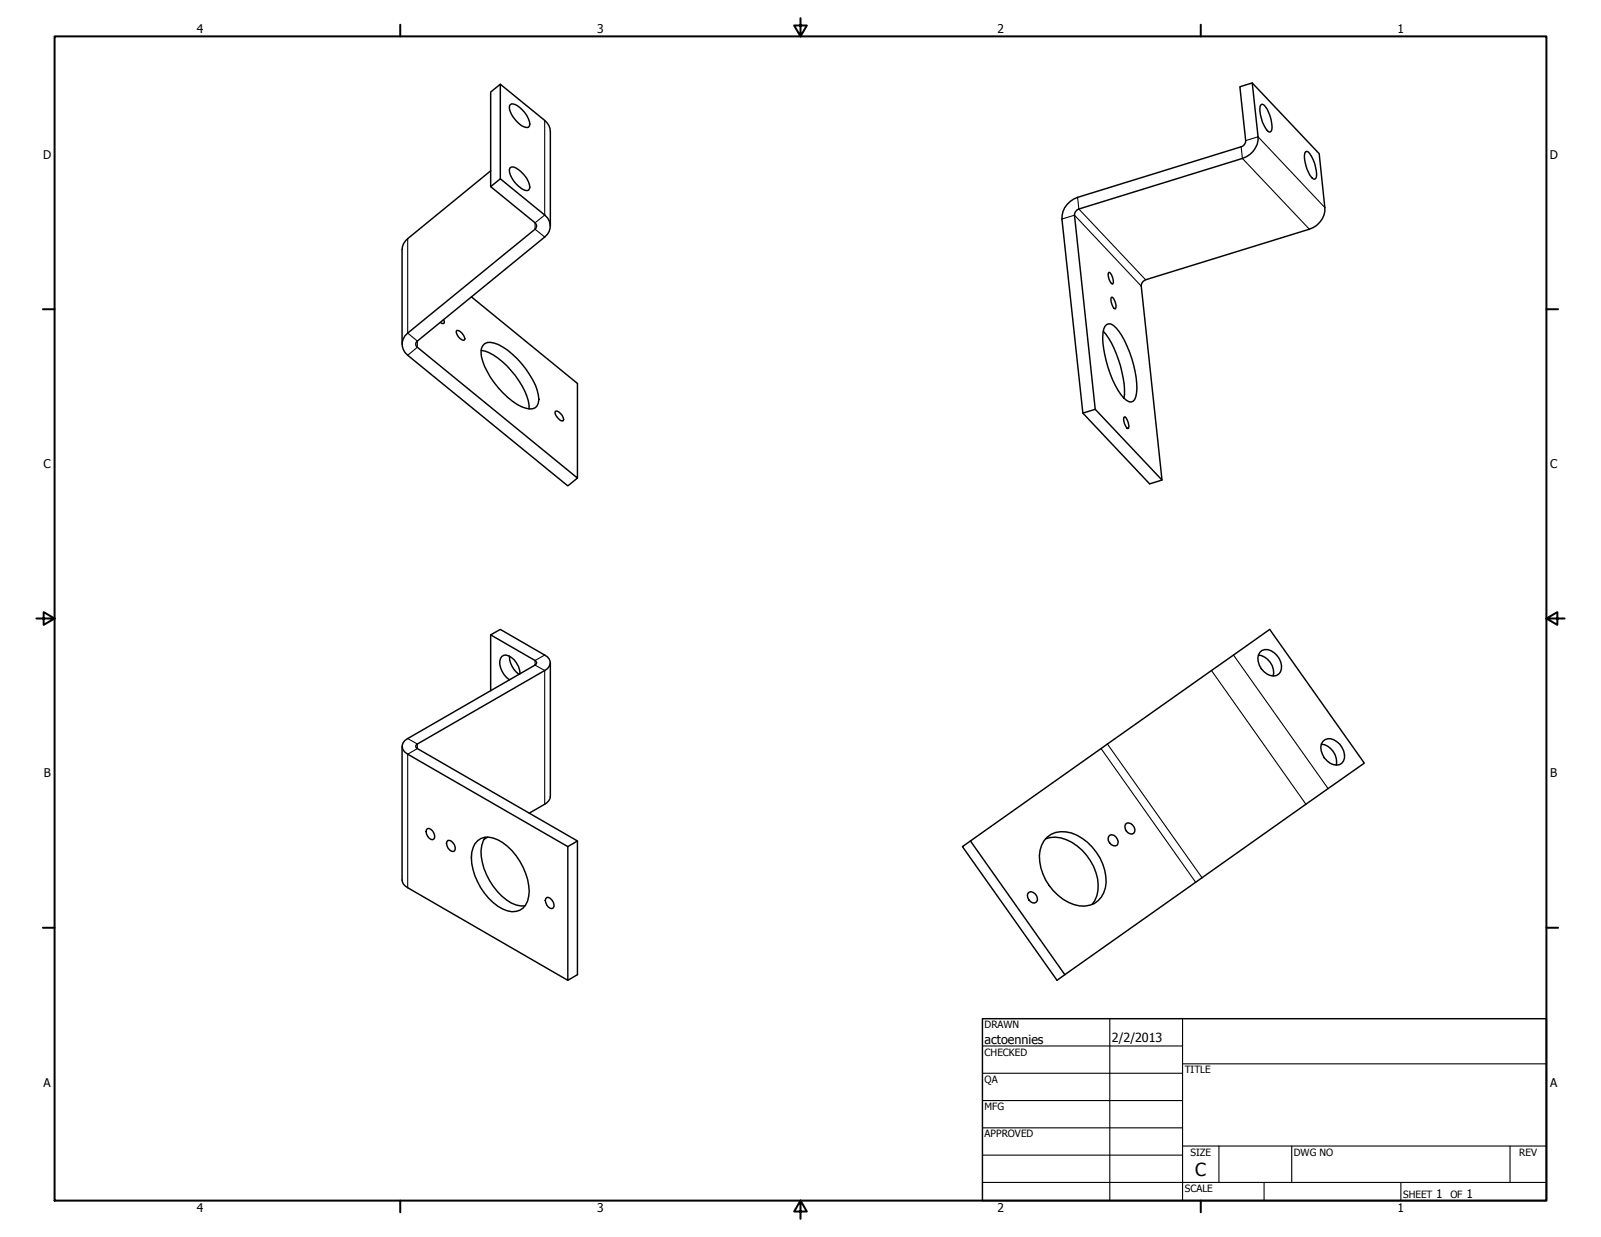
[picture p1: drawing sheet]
<svg xmlns="http://www.w3.org/2000/svg" width="559mm" height="432mm" viewBox="0 0 559 432" stroke-linecap="round" stroke-linejoin="round" font-family="sans-serif">
<!-- layer: Visible (ANSI) -->
<g fill="none" stroke="#000" stroke-width=".51">
<path d="M174.6 29.4l-3.3 2.7v33.1M178.1 36.6a2.47 2.47 0 0 1 3 .7 8.1 8.1 0 0 1 3.7 6.7 1.85 1.85 0 0 1-2.7-.1 9.5 9.5 0 0 1-4.3-6.8zM437.1 29l23.3 24.7 2 18.8M440.2 36.5l.4-.1a7.9 7.9 0 0 1 3.1 5.4 4.5 4.5 0 0 1-.4 4.3 3.2 3.2 0 0 1-2.1-2.3l-1-2.5a6.2 6.2 0 0 1 0-4.8zM171.3 59.6l-29 23.7M178.1 58.5a2.41 2.41 0 0 1 3 .8 7.9 7.9 0 0 1 3.7 6.7l-.4 .4a6 6 0 0 1-5.1-3.3 5 5 0 0 1-1.2-4.6zM190.1 42l-15.5-12.6v33M433.2 51.2l-57.1 17.7a7.8 7.8 0 0 0-5.5 7.6l7.4 67.7 4.3-1.3M433.6 55.3l-57 17.7M439.1 47.8l-2-18.8-4.3 1.3 2 18.8M455.7 53l.5-.2a9.4 9.4 0 0 1 3.2 6.8 2.45 2.45 0 0 1-.5 2.9 3.2 3.2 0 0 1-2.1-2.2l-1-2.5a6.4 6.4 0 0 1-.1-4.8zM190.1 75.1l-15.5-12.7-3.3 2.8 15.5 12.6"/>
<path d="M375 75.1l7.3 67.8 23.3 24.7M186.8 80l-44.5 36.3a4.8 4.8 0 0 0 0 7.7l55.9 45.6 3.3-2.7M190.1 82.7l-44.4 36.4M387 95.1a3.7 3.7 0 0 1 1.5 3.9l-.3 .2-.3-.3-.7-1.2a2.73 2.73 0 0 1-.2-2.6zM398.3 99.9l7.3 67.7-4.3 1.3-23.3-24.7M457 80l-57.1 17.7M154.8 111.6l.3 1.1-.4 .3-.5-.1-.5-.4M159.3 115.6l.2-.3a3.3 3.3 0 0 1 2.6 3.4 3 3 0 0 1-2.8-3.1zM164.5 103.6l37 30.3v33l-55.8-45.7M385.1 115.6a36.6 36.6 0 0 1 7.4 20.4l-.2 3.1M385.7 113.9a1.86 1.86 0 0 1 2.9-.3 29.6 29.6 0 0 1 7.6 16.1 16.4 16.4 0 0 1-.2 9.7 1.77 1.77 0 0 1-2.9 .3 27.5 27.5 0 0 1-7-13.8l-.5-2.2a15.3 15.3 0 0 1 .1-9.8zM387.9 103.8a1.97 1.97 0 0 1 1.4 1.9 1.84 1.84 0 0 1-.1 2.1 4.1 4.1 0 0 1-1.3-4z"/>
<path d="M168 122.3a17.9 17.9 0 0 1 10.4 7 21.3 21.3 0 0 1 6.3 13.4M169.1 120a4.9 4.9 0 0 1 4.8 .3 30.2 30.2 0 0 1 13.6 16 5.6 5.6 0 0 1-.6 6 5.2 5.2 0 0 1-4.8-.3 29.2 29.2 0 0 1-14.1-17.6 4.1 4.1 0 0 1 1.1-4.4zM193.7 143.8l.3-.3a3.1 3.1 0 0 1 2.6 3.4 3.2 3.2 0 0 1-2.9-3.1zM392.4 145.5a2.06 2.06 0 0 1 1.4 1.9 1.59 1.59 0 0 1-.2 2.2l-1-1.5a2.63 2.63 0 0 1-.2-2.6zM171.3 221.6v19.5M177.8 229a8 8 0 0 0 3.4 6.4M181.5 235.1a7.4 7.4 0 0 0-4.8-6.4 2.06 2.06 0 0 0-2.3 2.1 7.8 7.8 0 0 0 3.4 6.5M186.8 232.2l-44.5 25.6M190.1 228.7l-15.5-9-3.3 1.9 15.5 9M190.1 234.1l-44.4 25.6M422.8 234.1l-36.3 25.6M430.5 228.7l12.7-9 33 46.7-12.7 8.9"/>
<path d="M439.2 228.7a6.2 6.2 0 0 1 5.2 7.3M439.7 227.7a3.3 3.3 0 0 1 5 .1 5.8 5.8 0 0 1 2.2 6.8 3.6 3.6 0 0 1-5.8-.2 5.4 5.4 0 0 1-1.4-6.7zM461.2 259.8a6.3 6.3 0 0 1 5.2 7.3M461.7 258.8a3.4 3.4 0 0 1 5 .2 5.8 5.8 0 0 1 2.2 6.7 3.5 3.5 0 0 1-5.7-.1 5.3 5.3 0 0 1-1.5-6.8zM142.3 263.3l55.9 32.2 3.3-1.9M145.7 261.3l55.8 32.3v46.6l-3.3 2-55.9-32.3M384.3 261.3l-45.6 32.3 33 46.6M149.2 289.2a2.56 2.56 0 0 1 2.2 3.7 1.56 1.56 0 0 1-2.2-1.1 1.86 1.86 0 0 1 0-2.6zM156.3 293.4a2.65 2.65 0 0 1 2.3 3.7 2.41 2.41 0 0 1-2.6-3.3zM166.7 293.5a5.9 5.9 0 0 1 7.1-.3 22.2 22.2 0 0 1 10.9 17.9 7.3 7.3 0 0 1-3.3 6.7 9 9 0 0 1-9.3-2.7 22.9 22.9 0 0 1-7.6-15.7 8 8 0 0 1 2.2-5.9zM169.4 292.3a12.1 12.1 0 0 0-.5 10.8 20.8 20.8 0 0 0 11.2 12.8l3.1 .3M170.2 292.2l-1.3 .8"/>
<path d="M190.1 280.7l-5.4 3.1M198.2 295.5v46.7M338.7 293.6l-2.8 1.9 33 46.7 48.4-34.2M364.9 292.8a11.4 11.4 0 0 1 11 2.5 17.4 17.4 0 0 1 6.9 17.4l-1.6 3M365.6 292.2a9.7 9.7 0 0 1 12.2 .5 18 18 0 0 1 8 17.2 7.9 7.9 0 0 1-10.9 5.9 18.2 18.2 0 0 1-11.9-19.1l1.4-3.3zM387 292a1.71 1.71 0 0 1 1.7-.5 1.71 1.71 0 0 1 1.3 1.4l.3 .8-.4 1.3a2.29 2.29 0 0 1-2.5-.5 2.29 2.29 0 0 1-.4-2.5zM392.8 287.8a1.58 1.58 0 0 1 2.5 .2 1.86 1.86 0 0 1-.1 3.1 2.53 2.53 0 0 1-2.4-3.3zM455.8 280.7l-36.3 25.7M190.8 313.3a2.62 2.62 0 0 1 2.3 3.6 1.63 1.63 0 0 1-2.3-1 1.86 1.86 0 0 1 0-2.6zM359.2 311.4a2.35 2.35 0 0 1 2.4 1 2.35 2.35 0 0 1 .1 2.5 2.2 2.2 0 0 1-2.6-.8 2.2 2.2 0 0 1 .1-2.7z"/>
</g>
<!-- layer: Visible Narrow (ANSI) -->
<path d="M190.1 42v33.1l-3.3 2.7v2.2l3.3 2.7M433.2 51.2l.4 4.1 23.4 24.7M434.8 49.1l4.3-1.3 23.3 24.7M370.6 76.5l4.4-1.4 23.3 24.8M376.1 68.9l.5 4.1 23.3 24.7M142.3 83.3v33l3.4 2.8v2.1l-3.4 2.8M190.1 228.7l-3.3 1.9v1.6l3.3 1.9v46.6M422.8 234.1l33 46.6M430.5 228.7l33 46.6M142.3 257.8l3.4 1.9v1.6l-3.4 2v46.6M386.5 259.7l33 46.7M384.3 261.3l33 46.7" fill="none" stroke="#000" stroke-width=".38"/>
<g fill="none" stroke="#000" stroke-width=".51">
<path d="M190.1 42a5 5 0 0 1 2 3.9v33M434.8 49.1a2.23 2.23 0 0 1-1.6 2.1M439.1 47.8a7.6 7.6 0 0 1-5.5 7.5M186.8 77.8a1.37 1.37 0 0 1 0 2.2M190.1 75.1a4.8 4.8 0 0 1 0 7.6M376.6 73a2.28 2.28 0 0 0-1.6 2.1M462.4 72.5a7.5 7.5 0 0 1-5.4 7.5M142.3 83.3a5 5 0 0 0-2 3.8v33M399.9 97.7a2.28 2.28 0 0 0-1.6 2.2M145.7 119.1a1.31 1.31 0 0 0 0 2.1M186.8 230.6l.5 .7-.5 .9M190.1 228.7a2.85 2.85 0 0 1 2 2.7 2.85 2.85 0 0 1-2 2.7"/>
<path d="M192.1 231.3v46.7a3.4 3.4 0 0 1-2 2.7M430.5 228.7l-7.7 5.4M142.3 257.8a2.89 2.89 0 0 0-1.9 2.7 2.89 2.89 0 0 0 1.9 2.8M145.7 259.7l-.6 .8 .6 .8M386.5 259.7l-2.2 1.6M140.3 260.5v46.7a3.2 3.2 0 0 0 2 2.7M463.5 275.3l-7.7 5.4M419.5 306.4l-2.2 1.6"/>
</g>
<!-- layer: Border (ANSI) -->
<g fill="none" stroke="#000" stroke-width=".7">
<path d="M19 12.7h520.8v406.4h-520.8zM139.7 8.6v4.1M279.4 6.3v6.4l-2.2-3.8h4.4l-2.2 3.8M419.1 8.6v4.1M15 107.9h4M539.8 107.9h4M12.7 215.9h6.3l-3.8-2.2v4.4l3.8-2.2M539.8 215.9l3.8 2.2v-4.4l-3.8 2.2h6.3M15 323.8h4M539.8 323.8h4M139.7 419.1v4.1M279.4 419.1l2.2 3.8h-4.4l2.2-3.8v6.3"/>
<path d="M419.1 419.1v4.1"/>
</g>
<!-- layer: Title (ANSI) -->
<g fill="none" stroke="#000" stroke-width=".38">
<path d="M387.3 355.6v63.5M412.7 355.6v63.5M342.9 365.1h69.8M342.9 374.6h69.8M412.7 371.3h127.1M342.9 384.2h69.8M342.9 393.7h69.8M342.9 412.7h196.9M342.9 403.2h69.8M412.7 400h127.1M425.4 400v12.7M441.2 412.7v6.4"/>
<path d="M450.8 400v12.7M488.9 412.7v6.4M527 400v12.7"/>
</g>
<path d="M342.9 355.6h196.9v63.5h-196.9z" fill="none" stroke="#000" stroke-width=".51"/>
<text font-size="6.3" x="417.2" y="410.6">C</text>
<g font-size="4.4">
<text x="343.7" y="364.3">actoennies</text>
<text x="388.1" y="363.7">2/2/2013</text>
</g>
<g font-size="4.2">
<text x="68.7" y="11.7">4</text>
<text x="208.4" y="11.7">3</text>
<text x="348.1" y="11.7">2</text>
<text x="487.8" y="11.7">1</text>
<text x="15.1" y="55.5">D</text>
<text x="540.9" y="55.5">D</text>
<text x="15.2" y="163.4">C</text>
<text x="541" y="163.4">C</text>
<text x="15.3" y="271.4">B</text>
<text x="541.1" y="271.4">B</text>
<text x="15.2" y="379.3">A</text>
<text x="541" y="379.3">A</text>
<text x="501.3" y="418.3">1</text>
<text x="511.8" y="418.3">1</text>
<text x="68.7" y="423.2">4</text>
<text x="208.4" y="423.2">3</text>
<text x="348.1" y="423.2">2</text>
<text x="487.8" y="423.2">1</text>
</g>
<g font-size="3.5">
<text x="343.7" y="358.9">DRAWN</text>
<text x="343.7" y="368.5">CHECKED</text>
<text x="413.5" y="374.6">TITLE</text>
<text x="343.7" y="378">QA</text>
<text x="343.7" y="387.5">MFG</text>
<text x="343.7" y="397.1">APPROVED</text>
<text x="415.5" y="403.4">SIZE</text>
<text x="451.6" y="403.4">DWG NO</text>
<text x="530.3" y="403.4">REV</text>
<text x="413.5" y="416.1">SCALE</text>
<text x="489.7" y="418.3">SHEET</text>
<text x="506.2" y="418.3">OF</text>
</g>
</svg>
